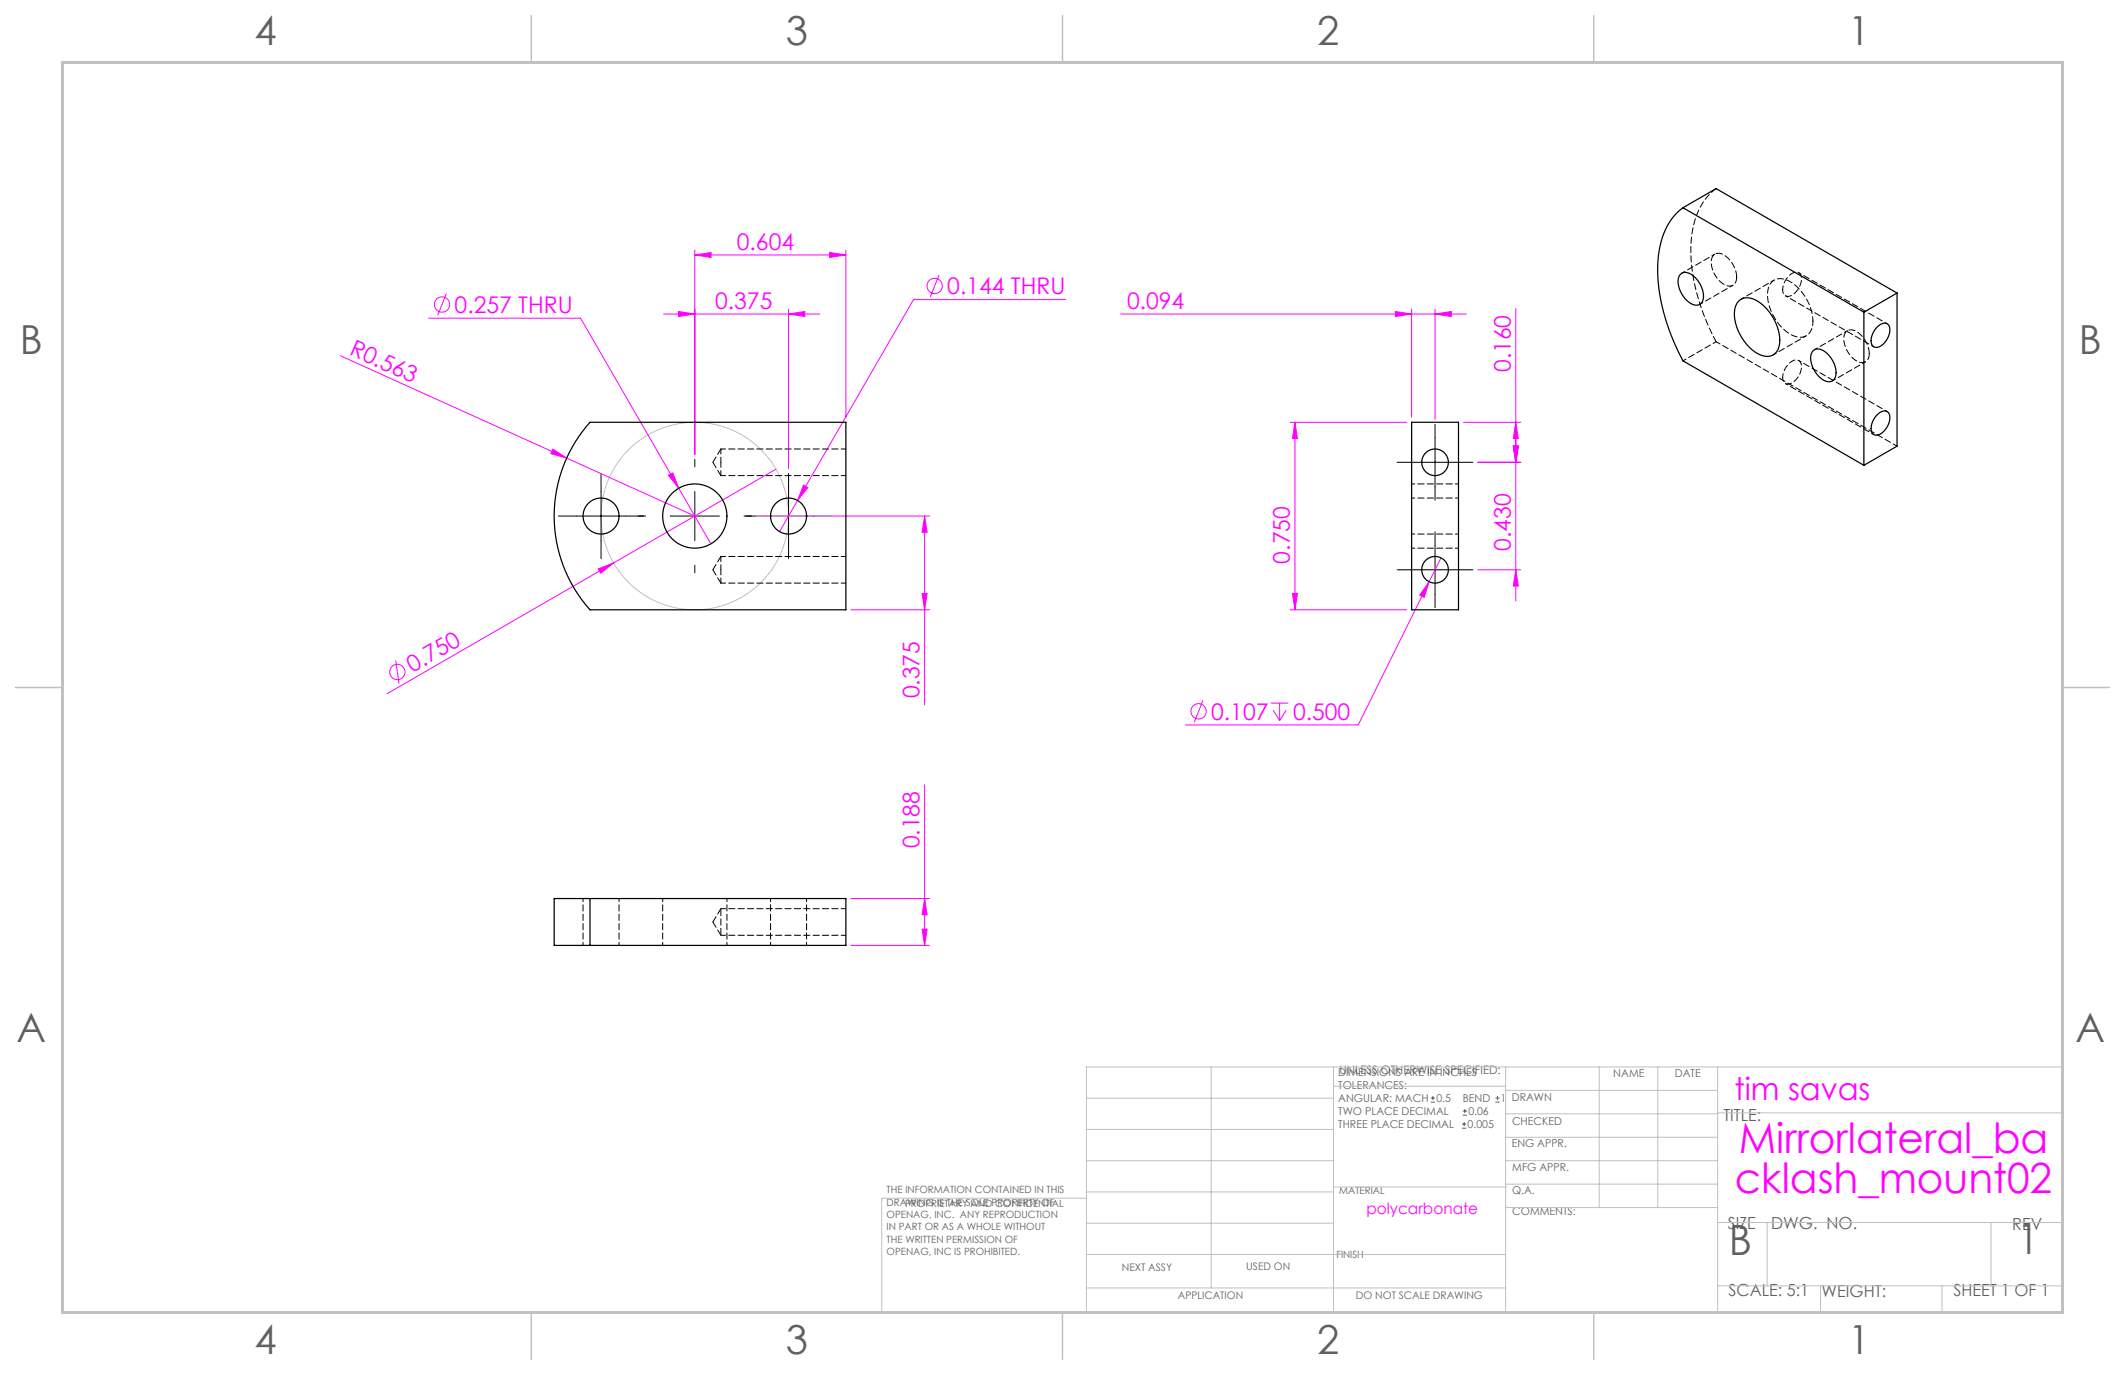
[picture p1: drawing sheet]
<svg xmlns="http://www.w3.org/2000/svg" width="432mm" height="279mm" viewBox="0 0 432 279" stroke-linecap="round" stroke-linejoin="round" font-family="sans-serif">
<g fill="none" stroke="#f0f" stroke-width=".2">
<path d="M90.7 59.7l-1.8 4.4M141.2 51.8l3.3-.5v1zM141.2 50.8v41.5M141.2 51.8h30.7M168.6 51.3l3.3 .5-3.3 .5zM171.9 50.8v34M190.8 55.9l-1.8 4.4M69.2 72.3l45.9 20.8M87.1 64.7h30.9l26.4 45.8M134.8 63.8h31.8M137.9 63.3l3.3 .5-3.3 .5zM160.2 63.8l3.3-.5v1z"/>
<path d="M160.2 62.8v32.4M216.5 60.9h-30.9l-23.5 40.8M227.7 63.8h70.3M283.5 63.3l3.3 .5-3.3 .5zM286.8 62.8v22M291.6 63.8l3.3-.5v1zM291.6 62.8v22.4M308 62.7v59.4M112.3 91.3l2.8 1.8-3.2-.9zM115.1 93.1l26.1 11.8M135.8 96.6l.9-.5 1.2 3.1zM157.7 95.3l-33 19.1"/>
<path d="M163.3 98.6l.9 .5-2.1 2.6zM262.1 85.8h23.7M263.1 85.8l.5 3.3h-1zM263.1 85.8v38.1M297.4 85.8h11.6M300.3 93.9h8.7M307.5 90.6h1l-.5 3.3zM308 85.8l.5 3.3h-1zM121.6 115.6l3.1-1.2-2.6 2.1zM124.7 114.4l-46 26.6M153.7 104.9h35.2M162.1 101.7l-3.7 6.3"/>
<path d="M187.9 104.9l.5 3.3h-1zM187.9 104.9v38.3M290.4 118.2l-1 3.2-.9-.5zM292.8 113.4l-16.8 33.9h-35.2M300.3 115.8h8.7M308 115.8l.5 3.3h-1zM80.4 134.2l.7 4.7M172.9 123.9h16M187.4 120.6h1l-.5 3.3zM262.1 123.9h23.7M262.6 120.6h1l-.5 3.3zM187.9 159.5v32.6"/>
<path d="M244.4 142.3l-1.7 4.5M258.2 142.9h3.6M258.7 144.3l1.3 2.1M260 142.9v3.5M261.4 144.3l-1.4 2.1M172.9 182.6h16M172.9 192.1h16M187.4 188.8h1l-.5 3.3zM187.9 182.6l.5 3.3h-1z"/>
<circle cx="189.9" cy="58.1" r="1.56"/>
<circle cx="89.8" cy="61.9" r="1.56"/>
<circle cx="80.7" cy="136.6" r="1.56"/>
<circle cx="243.6" cy="144.5" r="1.56"/>
</g>
<path d="M290.7 224h.9M290.7 223.1h.9M291.2 222.7v.8M297.1 229.3h.8M297.1 228.4h.8M297.2 226.6h.9M297.2 225.8h.9M297.5 228v.8M297.7 225.3v.9M303.9 224h.8M303.9 223.1h.8M304.3 222.7v.8" fill="none" stroke="#606060" stroke-width=".2"/>
<g fill="none" stroke="#c0c0c0" stroke-width=".2">
<path d="M246.1 216.8v44.9M271 216.8v49.9M305.9 216.8v49.9M325 216.8v28.6M336.9 216.8v28.6M349 216.8v49.9M220.8 235.9h50.2M220.8 229.5h50.2M220.8 223.2h50.2M271 220.7h34.9M305.9 231.1h43.1M305.9 226.3h43.1"/>
<path d="M305.9 221.6h43.1M305.9 235.9h43.1M349 226.1h70.1M220.8 243.5h-41.6v23.2h239.9v-49.9h-198.3v49.9M220.8 254.9h85.1M220.8 248.6h50.2M220.8 242.2h50.2M271 241.2h35.1M305.9 240.6h43.1M306.1 245.4h42.9M349 248.4h70.1M359.1 248.4v12.9"/>
<path d="M404.6 248.4v12.9M220.8 261.7h85.1M349 261.3h70.1M369.9 261.3v5.4M394.6 261.3v5.4"/>
<circle cx="141.2" cy="104.9" r="19.1"/>
</g>
<g fill="none" stroke="#000" stroke-width=".2" stroke-dasharray="15.2 1.3 1.3 1.3">
<path d="M122.1 99.9v-3.7M141.2 94.9v-1.6M160.2 99.9v-3.7M286.6 93.9h-2.7M291.6 88.9v-2.7M291.6 98.9v2.7M296.6 93.9h2.7M117.1 104.9h-3.6M122.1 109.9v3.6M127.1 104.9h3.7M131.2 104.9h-1.5M141.2 114.9v1.5"/>
<path d="M151.2 104.9h1.5M155.2 104.9h-3.6M160.2 109.9v3.6M165.2 104.9h3.7M286.6 115.8h-2.7M291.6 110.8v-2.7M296.6 115.8h2.7M291.6 120.8v2.7"/>
</g>
<path d="M122.1 99.9v10M141.2 99.9v10M160.2 99.9v10M286.6 93.9h10M291.6 88.9v10M117.1 104.9h10M136.2 104.9h10M155.2 104.9h10M286.6 115.8h10M291.6 110.8v10" fill="none" stroke="#000" stroke-width=".2"/>
<path d="M107.9 3.2v9.5M215.9 3.2v9.5M323.8 3.2v9.5M3.2 139.7h9.5M419.1 139.7h9.5M107.9 266.7v9.5M215.9 266.7v9.5M323.8 266.7v9.5" fill="none" stroke="#c0c0c0" stroke-width=".3"/>
<path d="M12.7 12.7h406.4v254h-406.4z" fill="none" stroke="#c0c0c0" stroke-width=".6"/>
<g fill="#f0f">
<path d="M121.6 115.6l3.1-1.2-2.6 2.1z"/>
<path d="M112.3 91.3l2.8 1.8-3.2-.9z"/>
<path d="M291.6 63.8l3.3-.5v1zM283.5 63.3l3.3 .5-3.3 .5z"/>
<path d="M141.2 51.8l3.3-.5v1zM168.6 51.3l3.3 .5-3.3 .5zM137.9 63.3l3.3 .5-3.3 .5zM160.2 63.8l3.3-.5v1zM163.3 98.6l-1.2 3.1 2.1-2.6zM135.8 96.6l2.1 2.6-1.2-3.1zM290.4 118.2l-1.9 2.7 .9 .5z"/>
<path d="M262.6 120.6h1l-.5 3.3zM263.1 85.8l.5 3.3h-1z"/>
<path d="M187.9 104.9l.5 3.3h-1zM187.4 120.6h1l-.5 3.3zM308 85.8l.5 3.3h-1zM307.5 90.6h1l-.5 3.3zM307.5 90.6h1l-.5 3.3zM308 115.8l.5 3.3h-1zM187.9 182.6l.5 3.3h-1zM187.4 188.8h1l-.5 3.3z"/>
</g>
<g fill="none" stroke="#000" stroke-width=".25">
<path d="M341.4 55.8a1.84 1.84 0 0 1 2.6 .2 5 5 0 0 1 1.9 5.4 1.62 1.62 0 0 1-2.5 .2 5.3 5.3 0 0 1-2.3-5.3zM342 42.2a13.5 13.5 0 0 0-5.1 10.2 38.5 38.5 0 0 0 5.1 20.9l36.7 21.2M342 42.2l36.7 21.2M342 42.2l6.7-3.9 36.8 21.2M385.5 59.5l-6.8 3.9M385.5 59.5v31.2l-6.8 3.8M353.3 61.2a3.1 3.1 0 0 1 4.1 .2 9.7 9.7 0 0 1 4.1 9 2.61 2.61 0 0 1-4.1 1.6 9.6 9.6 0 0 1-4.8-9.5zM368.3 71.4a1.84 1.84 0 0 1 2.7 .2 5 5 0 0 1 1.8 5.3 1.62 1.62 0 0 1-2.4 .2 5.3 5.3 0 0 1-2.3-5.3zM378.7 63.4v31.1M381.5 66.4a1.44 1.44 0 0 1 2.4-.2 3.6 3.6 0 0 1-2.7 4.4 1.39 1.39 0 0 1-.9-2l.5-1.3zM119.9 85.8h52v38.1h-52a28.6 28.6 0 0 1 0-38.1zM286.8 85.8h9.6v38.1h-9.6z"/>
<path d="M381.5 84.3a1.44 1.44 0 0 1 2.4-.2 3.6 3.6 0 0 1-2.7 4.3 1.39 1.39 0 0 1-.9-2l.5-1.3zM119.9 182.6h-7.3v9.5h7.3M119.9 182.6h52v9.5h-52M119.9 182.6v9.5"/>
<circle cx="291.6" cy="93.9" r="2.71"/>
<circle cx="122.1" cy="104.9" r="3.7"/>
<circle cx="141.2" cy="104.9" r="6.5"/>
<circle cx="160.2" cy="104.9" r="3.7"/>
<circle cx="291.6" cy="115.8" r="2.71"/>
</g>
<path d="M146.5 93.9v-2.7M146.5 96.6v-2.7M146.5 115.8v-2.7M146.5 118.5v-2.7" fill="none" stroke="#000" stroke-width=".2" stroke-dasharray="1.3 .6" stroke-dashoffset=".2"/>
<path d="M146.5 96.6h25.4M171.9 91.2h-25.4M146.5 118.5h25.4M171.9 113.1h-25.4M146.5 190.1h25.4M171.9 184.6h-25.4" fill="none" stroke="#000" stroke-width=".2" stroke-dasharray="1.3 .6" stroke-dashoffset=".3"/>
<path d="M352.9 56.3a5.2 5.2 0 0 0-3.6-4.8 1.63 1.63 0 0 0-1.6 2.2 5.1 5.1 0 0 0 3.6 4.4 1.54 1.54 0 0 0 1.6-1.8M379.8 71.8a5.2 5.2 0 0 0-3.6-4.8 1.63 1.63 0 0 0-1.5 2.2 5.1 5.1 0 0 0 3.6 4.5 1.54 1.54 0 0 0 1.5-1.9M144.9 93.9l1.6 2.7M146.5 91.2l-1.6 2.7M144.9 115.8l1.6 2.7M146.5 113.1l-1.6 2.7M144.9 187.3l1.6 2.8M146.5 184.6l-1.6 2.7" fill="none" stroke="#000" stroke-width=".2" stroke-dasharray="1.3 .6"/>
<g fill="none" stroke="#000" stroke-width=".2" stroke-dasharray="1.3 .6" stroke-dashoffset=".6">
<path d="M348.5 51.6l-6.8 3.9M360.5 56.9l-6.7 3.9M342 73.3l6.7-3.9M345.4 61.9l6.7-3.9M360.3 72.1l6.7-3.9M372.3 77.4l6.8-3.9M375.4 67.2l-6.7 3.9M296.4 98.3h-9.6M286.8 108.5h9.6M286.8 111.4h9.6M296.4 101.2h-9.6M118.5 182.6v9.5"/>
<path d="M125.8 192.1v-9.5M134.7 182.6v9.5M147.7 192.1v-9.5M156.6 182.6v9.5M163.9 192.1v-9.5"/>
</g>
<path d="M146.5 190.1v-5.5" fill="none" stroke="#000" stroke-width=".2" stroke-dasharray="1.3 .6" stroke-dashoffset="-.2"/>
<path d="M362.2 58.9a3.8 3.8 0 0 1 2.8-3.6 1.39 1.39 0 0 1 1 2 3.3 3.3 0 0 1-3 2.9l-.5-.3-.3-1M362.2 76.7a3.8 3.8 0 0 1 2.8-3.6 1.39 1.39 0 0 1 1 2 3.3 3.3 0 0 1-3 2.9l-.5-.3-.3-1" fill="none" stroke="#000" stroke-width=".2" stroke-dasharray="1.3 .6" stroke-dashoffset=".5"/>
<path d="M368.4 65.2a9.9 9.9 0 0 0-5.4-8.3 2.63 2.63 0 0 0-3.8 2.6 9.6 9.6 0 0 0 5.8 8.9 2.61 2.61 0 0 0 3.4-2.7v-.5M385.5 90.7l-36.8-21.3" fill="none" stroke="#000" stroke-width=".2" stroke-dasharray="1.3 .6" stroke-dashoffset=".4"/>
<path d="M348.7 69.4a38.5 38.5 0 0 1-5-20.9 13.8 13.8 0 0 1 5-10.2" fill="none" stroke="#000" stroke-width=".2" stroke-dasharray="1.3 .6" stroke-dashoffset=".1"/>
<path d="M362.8 60.1l18 10.4M362.8 77.9l18 10.4M383.5 65.8l-18-10.4M383.5 83.6l-18-10.3" fill="none" stroke="#000" stroke-width=".2" stroke-dasharray="1.3 .6" stroke-dashoffset=".7"/>
<g font-size="8.5" fill="#f0f">
<text x="353.3" y="234.3">Mirrorlateral_ba</text>
<text x="352.5" y="242.4">cklash_mount02</text>
</g>
<g font-size="8.5" fill="#606060">
<text x="351.3" y="255">B</text>
<text x="410" y="254.8">1</text>
</g>
<g font-size="8.1" fill="#606060">
<text x="51.7" y="9">4</text>
<text x="159.7" y="9">3</text>
<text x="267.6" y="9">2</text>
<text x="375.6" y="9">1</text>
<text x="4" y="72">B</text>
<text x="422.4" y="72">B</text>
<text x="3.3" y="211.7">A</text>
<text x="421.7" y="211.7">A</text>
<text x="51.7" y="275.2">4</text>
<text x="159.7" y="275.2">3</text>
<text x="267.6" y="275.2">2</text>
<text x="375.6" y="275.2">1</text>
</g>
<text font-size="6.3" fill="#f0f" x="352.4" y="223.5">tim savas</text>
<g font-size="4.7" fill="#f0f">
<text x="149.7" y="50.8">0.604</text>
<text x="192.5" y="59.8">0.144 THRU</text>
<text x="92.4" y="63.6">0.257 THRU</text>
<text x="145.3" y="62.8">0.375</text>
<text x="229" y="62.8">0.094</text>
<text x="70.8" y="71.9" transform="rotate(24 70.8 71.9)">R0.563</text>
<text x="307" y="75.6" transform="rotate(-90 307 75.6)">0.160</text>
<text x="307" y="111.9" transform="rotate(-90 307 111.9)">0.430</text>
<text x="262.1" y="114.5" transform="rotate(-90 262.1 114.5)">0.750</text>
<text x="83.8" y="136.8" transform="rotate(-30 83.8 136.8)">0.750</text>
<text x="186.9" y="141.9" transform="rotate(-90 186.9 141.9)">0.375</text>
<text x="246.1" y="146.2">0.107</text>
<text x="262.8" y="146.2">0.500</text>
<text x="186.9" y="172.4" transform="rotate(-90 186.9 172.4)">0.188</text>
</g>
<g font-size="3.4" fill="#606060">
<text x="350.2" y="227.8">TITLE:</text>
<text x="351.1" y="249.8">SIZE</text>
<text x="359.9" y="249.8">DWG. NO.</text>
<text x="408.9" y="250">REV</text>
<text x="351.2" y="263.4">SCALE: 5:1</text>
<text x="370.1" y="263.5">WEIGHT:</text>
<text x="396.9" y="263.4">SHEET 1 OF 1</text>
</g>
<text font-size="3.2" fill="#f0f" x="277.7" y="246.6">polycarbonate</text>
<text font-size="2.4" fill="#606060" x="272.2" y="218.3">UNLESS OTHERWISE SPECIFIED:</text>
<g font-size="2.2" fill="#606060">
<text x="271.9" y="218.6">DIMENSIONS ARE IN INCHES</text>
<text x="271.9" y="221.3">TOLERANCES:</text>
<text x="327.8" y="218.8">NAME</text>
<text x="340.3" y="218.8">DATE</text>
<text x="271.9" y="226.6">TWO PLACE DECIMAL</text>
<text x="271.9" y="223.9">ANGULAR: MACH</text>
<text x="291.9" y="223.9">0.5</text>
<text x="297.2" y="223.9">BEND</text>
<text x="298.4" y="226.6">0.06</text>
<text x="305" y="223.9">1</text>
<text x="307.2" y="223.7">DRAWN</text>
<text x="271.9" y="229.3">THREE PLACE DECIMAL</text>
<text x="298.2" y="229.3">0.005</text>
<text x="307.2" y="233.1">ENG APPR.</text>
<text x="307.3" y="228.5">CHECKED</text>
<text x="307.3" y="237.9">MFG APPR.</text>
<text x="307.3" y="242.6">Q.A.</text>
<text x="307.3" y="246.8">COMMENTS:</text>
</g>
<g font-size="2.1" fill="#606060">
<text x="227.9" y="258.2">NEXT ASSY</text>
<text x="239.3" y="264">APPLICATION</text>
<text x="253.3" y="258.1">USED ON</text>
<text x="275.5" y="264">DO NOT SCALE DRAWING</text>
</g>
<g font-size="2" fill="#606060">
<text x="180.2" y="242.4">THE INFORMATION CONTAINED IN THIS</text>
<text x="180.2" y="245">DRAWING IS THE SOLE PROPERTY OF</text>
<text x="183.9" y="245.2">PROPRIETARY AND CONFIDENTIAL</text>
<text x="272.1" y="242.7">MATERIAL</text>
<text x="180.2" y="247.5">OPENAG, INC. ANY REPRODUCTION</text>
<text x="180.2" y="250">IN PART OR AS A WHOLE WITHOUT</text>
<text x="180.2" y="252.5">THE WRITTEN PERMISSION OF</text>
<text x="180.2" y="255.1">OPENAG, INC IS PROHIBITED.</text>
<text x="271.5" y="255.7">FINISH</text>
</g>
</svg>
